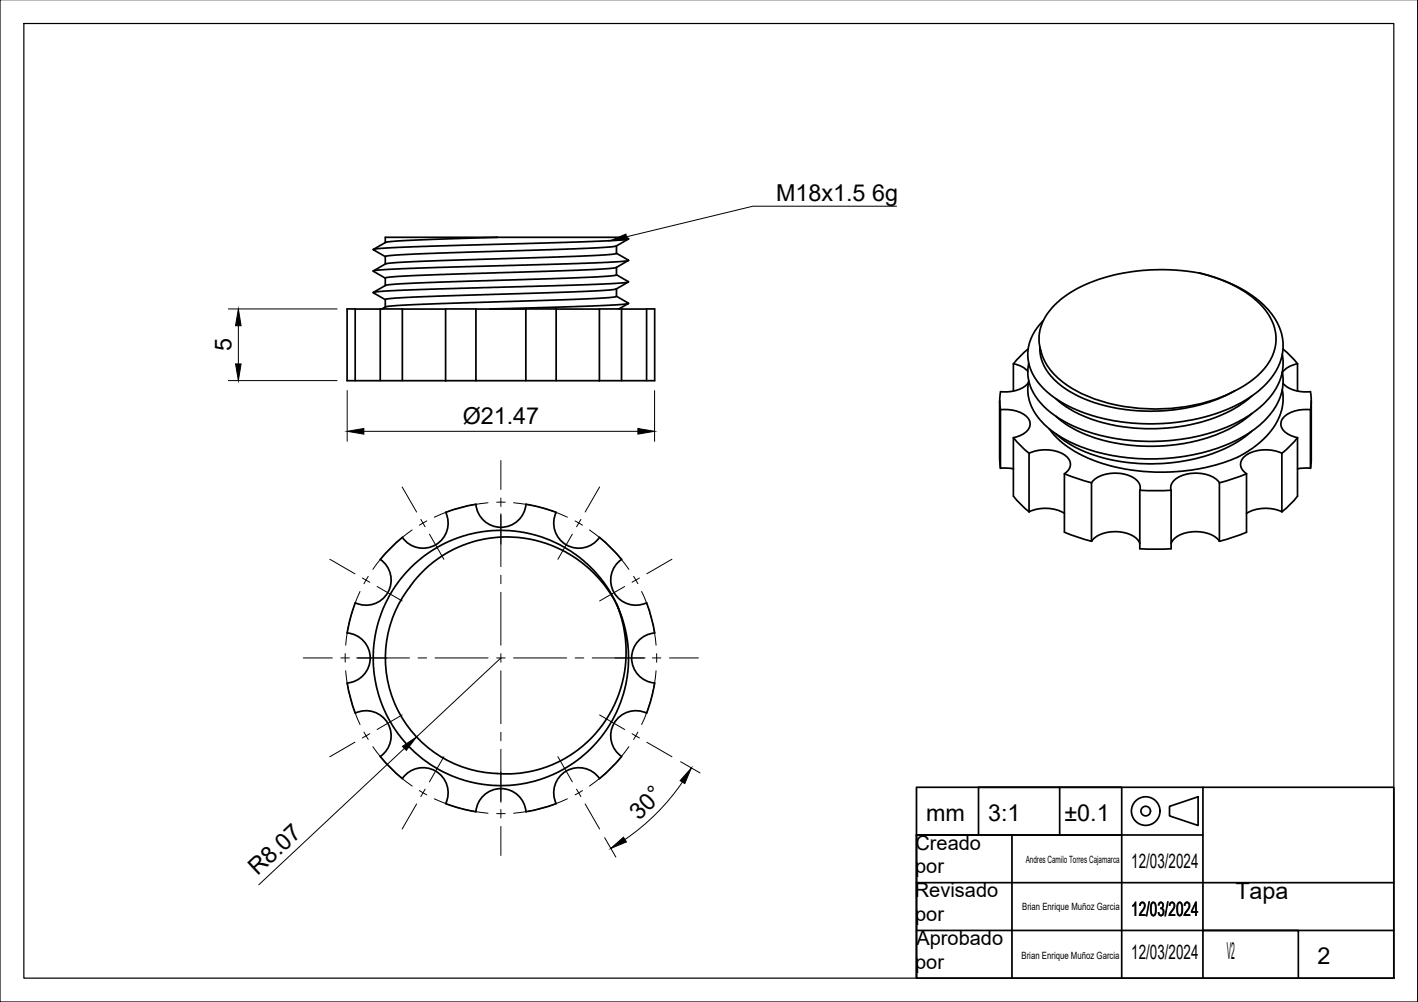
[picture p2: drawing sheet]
<svg xmlns="http://www.w3.org/2000/svg" width="297mm" height="210mm" viewBox="0 0 297 210" stroke-linecap="round" stroke-linejoin="round" font-family="sans-serif">
<!-- layer: Visible -->
<g fill="none" stroke="#000" stroke-width=".36">
<path d="M80.7 53.7v1.6M104.2 49.7h26.9l.6 .4-1.8 .2-4.5 .2-38.6 1.2-6.7 .3-1.9 .3 2.5 1.5M104.2 49.7l-14.7 .5-7.5 .4-1.2 .2-2.6 1.5M104.2 49.7h-23.5v1.1M129.1 53.1l2.6 1.5-2.2 .2-6.9 .4-38.1 1.1-4.7 .2-1.6 .3 2.5 1.5M129.1 57.6l2.6 1.5-2 .2-6.6 .3-38.2 1.2-4.9 .2-1.8 .3 2.5 1.5M129.1 51.5v1.6l-1 .2-7.8 .4-37.1 1.3-2.4 .3-2.6 1.5M129.1 56v1.6l-1.2 .2-7.1 .4-37.9 1.3-2.1 .3-2.6 1.4M131.6 50.1l-2.5 1.5-1.9 .2-40.2 1.4-5 .3-1.3 .2M131.6 54.6l-2.5 1.5-2.2 .2-35.8 1.2-9.4 .5-1 .2v1.6M131.6 59.1l-2.5 1.5-2 .2-35.5 1.2-9.7 .5-1.2 .2v1.6M251.2 57.2l3 .8 3.5 1.3 3.5 1.8 2.4 1.8 2 1.9 1.5 2 1.2 2.6 .5 2.2-.1 2.1-.6 2.2-1 2.1-1.7 2.2-1.9 1.8-2.5 1.8-2.9 1.5-3.8 1.5-4.3 1.1-3.7 .6-4.5 .3-4.3-.1-3.7-.5-3.5-.7-3.5-1.1-3.6-1.6-2.9-1.9-2-1.8-1.7-2.2-1.1-2.6-.2-2.6 .5-2.2 1-2.2 1.8-2.1"/>
<path d="M251.2 57.2l3.6 1 3.6 1.6a15.6 15.6 0 0 1 8.5 8.6 9.6 9.6 0 0 1-3.3 10.1 19.9 19.9 0 0 1-5 3.4M251.2 57.2l-2.8-.4-3.6-.3-5.3 .1-6.2 1-4.7 1.5a18.3 18.3 0 0 0-10 8 8.4 8.4 0 0 0-.6 6.3 12.8 12.8 0 0 0 6.3 7.8 36.9 36.9 0 0 0 24.2 4l3.1-.7 3-.8 4-1.8M74.4 64.7h5.3M74.4 64.7v15h5.3v-15M74.4 64.7h-1.7v15h1.7M79.7 79.7h4.6M79.7 64.7h4.6M84.3 64.7h9v15h-9zM93.3 79.7h6.4M93.3 64.7h6.4M99.7 64.7h10.5M99.7 64.7v15h10.5v-15"/>
<path d="M110.2 79.7h6.3M110.2 64.7h6.3M116.5 64.7h9.1v15h-9.1zM125.6 79.7h4.6M125.6 64.7h4.6M129.1 62.1l2.6 1.5-1.7 .2-5.9 .3-21.5 .6M129.1 62.1l-1.5 .2-6.4 .4-36.7 1.2-3.4 .3-1.1 .5M129.1 60.5v1.6M130.2 64.7h5.2M130.2 64.7v15h5.2v-15M131.6 63.6l-2 1.1M135.4 64.7h1.7v15h-1.7"/>
<path d="M212.3 76.2v5.7M212.3 76.2l1.8 .6 1.2 1M215.4 73.1l-1.9 1.7-1.2 1.4M217.8 72.7l.2 2.1 .7 1.8 1.2 1.9 1.8 1.8 1.8 1.4 2.5 1.3 2.6 1.1 3.4 1 3.7 .7 2.6 .3h4l3.9-.3 4-.7 2.9-.8 2.8-1 2.7-1.4M268.6 74.2l.2 1.7a12.6 12.6 0 0 1-5.5 9.9l-2.5 1.8-2.4 1.3-2.7 1.1-2.8 .9-3.6 .8-3.9 .6-3.8 .2-2.5-.1-3.5-.2-3.7-.7-2.8-.7-3.3-1.1-2.6-1.3-2.8-1.8-2-1.8-1.5-1.8a8.9 8.9 0 0 1-1.4-6.9M268.6 77.9l.2 1.7a12.6 12.6 0 0 1-5.5 9.9l-2.3 1.6-2.9 1.6-2.7 1.1-3.5 1-3.7 .8-3.8 .4-2.1 .1-4.6-.1-4.4-.5-3-.7-3.9-1.2-2.5-1.1-2.4-1.4-2.6-2.1-1.6-1.7-1.1-1.9a8.5 8.5 0 0 1-.7-5.6M268.8 73.1l1.4 1.3 1.6 1.8M271.8 76.2v5.7M271.8 76.2l-.7 .2a4.6 4.6 0 0 0-2.5 1.6M209.4 84v12.2l.2 1.9M209.6 85.8v12.3M209.6 85.8a6.8 6.8 0 0 1 5.7 1.7 2.07 2.07 0 0 1-.6 3.2l-1.5 .7-.9 .3"/>
<path d="M209.6 98.1l2.7 .1M212.3 91.7v12.2l1.3 1.5 2 1.8M212.3 91.7l1.3 1.4 2 1.9M215.5 80.1a6.5 6.5 0 0 1-5.9 1.9l-.2 2 .2 1.8M215.6 95v12.2M215.6 95a8 8 0 0 1 7.7 .6 2.12 2.12 0 0 1-.3 3.6M223 99.2v12.3l5.7 1.9M223 99.2l5.7 1.9M261.1 99.2v12.3l-5.7 1.9M261.1 99.2l-5.7 1.9M262.2 83l-1.6 1.3-2.1 1.3-2.4 1.2-2.5 1-2.1 .7-3.3 .7-2.6 .4-3.5 .2-4.5-.1-2.2-.3-5.3-1.1-2.6-.9-2.3-1.1-1.8-1.1-2.2-1.7M262.2 86.6l-1.8 1.5-1.6 1-4.2 2.1-5.3 1.5-4.5 .6-5.3 .2-4.5-.5-5.3-1.1-4.3-1.8a18.1 18.1 0 0 1-4.2-2.9"/>
<path d="M262.2 90.3l-1.3 1.2-2.1 1.3-4.2 2-4.9 1.5-4.9 .7-5.7 .1-4.1-.4-4.6-1-2.9-1-1.8-.8a19.4 19.4 0 0 1-4.5-3M268.5 95v12.2M268.6 81.6a11.4 11.4 0 0 1-4.2 10.6 25.6 25.6 0 0 1-14 6.1l-3.6 .5-4.8 .1-2.6-.1-3.5-.5-3.5-.8-2.6-.8-3-1.2-2.3-1.4a16.5 16.5 0 0 1-4.7-4.3M268.8 80.3a6.7 6.7 0 0 0 5.7 1.7l.2 2-.2 1.8M271.8 91.7v12.2l-1.7 2-1.6 1.3a8.2 8.2 0 0 0-7.4 .4M271.8 91.7l-1.7 1.9-1.6 1.4a8 8 0 0 0-7.7 .6 2.12 2.12 0 0 0 .3 3.6M274.5 85.8v12.3M274.5 85.8a6.8 6.8 0 0 0-5.7 1.7 2.07 2.07 0 0 0 .6 3.2l1.5 .7 .9 .3M274.5 98.1l-2.7 .1M274.7 84v12.2l-.2 1.9M84.3 112.6a33.1 33.1 0 0 0-4.6 4.6 5.3 5.3 0 0 1 1.5 6.9 5.3 5.3 0 0 1-6.8 2.2 33.8 33.8 0 0 0-1.7 6.3 5.3 5.3 0 0 1 4.9 5.2 5.3 5.3 0 0 1-4.9 5.3 33.8 33.8 0 0 0 1.7 6.3 5.2 5.2 0 0 1 6.8 2.1 5.2 5.2 0 0 1-1.5 7 31.8 31.8 0 0 0 4.6 4.6M93.4 107.3a5.3 5.3 0 0 1-2.2 6.8 5.3 5.3 0 0 1-6.9-1.5"/>
<path d="M116.5 107.3a5.3 5.3 0 0 0 2.1 6.8 5.3 5.3 0 0 0 7-1.5M116.5 107.3a33.8 33.8 0 0 0-6.3-1.7 5.3 5.3 0 0 1-5.3 4.9 5.3 5.3 0 0 1-5.2-4.9 33.8 33.8 0 0 0-6.3 1.7M125.6 112.6a33.1 33.1 0 0 1 4.6 4.6 5.3 5.3 0 0 0-1.6 6.9 5.3 5.3 0 0 0 6.8 2.2 33.8 33.8 0 0 1 1.7 6.3 5.3 5.3 0 0 0-4.8 5.2 5.3 5.3 0 0 0 4.8 5.3 32.2 32.2 0 0 1-1.7 6.3 5.3 5.3 0 0 0-6.8 2.1 5.3 5.3 0 0 0 1.6 7 31.8 31.8 0 0 1-4.6 4.6M215.6 107.2a8.2 8.2 0 0 1 7.4 .4M228.6 101.1v12.3M228.7 101.1a6.4 6.4 0 0 1 6.3-1.9 4.6 4.6 0 0 1 3.8 2.4v1.1M228.7 113.4a6.4 6.4 0 0 1 6.2-1.9 4.7 4.7 0 0 1 3.9 2.4M245.3 102.7h-6.5v12.3h6.5M255.4 101.1v12.3M255.5 101.1a6.4 6.4 0 0 0-6.4-1.9 4.6 4.6 0 0 0-3.8 2.4v13.3M255.5 113.4a6.4 6.4 0 0 0-6.3-1.9 4.7 4.7 0 0 0-3.9 2.4M85.9 122.9a25.5 25.5 0 0 1 43.3 3.6l-1.1-2-1.6-2.5-1.7-2-1.8-1.9-2.3-1.8-2.5-1.6-2.6-1.4-1.8-.7-2.5-.7-2.3-.5-2.6-.3h-3l-2.6 .3-2.6 .5-2.5 .8-2.4 1-2 1.1-2.5 1.7-2 1.6-2 2.2-1.8 2.3-1.3 1.9-1.9 4.2-.9 2.8-.4 2.3-.3 2.6v2.9l.7 4.6 .8 2.8 1.1 2.7 1.5 2.6 1.1 1.7 1.6 2 1.8 1.9 1.8 1.4 3 2 2.7 1.4 1.8 .7 2.5 .7 2.3 .5 2.6 .2h2.9l2.6-.2 2.6-.6 2.5-.7 2.4-1.1 2.1-1.1 2.4-1.6 2-1.7 2.1-2.1 1.8-2.3 1.4-2.2 1.7-3.9 .9-2.8 .5-2.3 .2-2.6v-3l-.3-2.9-.6-2.6-1.5-4.3a25.5 25.5 0 0 1-25 35.5 24.2 24.2 0 0 1-21.2-13.9 24.2 24.2 0 0 1 2.9-25.2"/>
<path d="M84.3 163.1a5.3 5.3 0 0 1 6.9-1.6 5.3 5.3 0 0 1 2.2 6.8M116.5 168.3a31.7 31.7 0 0 1-6.3 1.7 5.3 5.3 0 0 0-5.3-4.8 5.3 5.3 0 0 0-5.2 4.8 31.7 31.7 0 0 1-6.3-1.7M125.6 163.1a5.3 5.3 0 0 0-7-1.6 5.3 5.3 0 0 0-2.1 6.8"/>
</g>
<!-- layer: BORDER -->
<path d="M0 -.1v210h297v-210M5 4.9h287v200h-287z" fill="none" stroke="#000" stroke-width=".25"/>
<!-- layer: TITLEBLOCK -->
<g fill="none" stroke="#000" stroke-width=".36">
<path d="M192 164.9h100v40h-100zM212 174.9h23v30M222 174.9v-10h-17v10h-13h20v30M222 164.9h13v10M245 168.9l6-2v6l-6-2zM252 174.9h-60v10M252 164.9v40M252 194.9h20v10M292 194.9h-100v10M292 184.9h-100v10"/>
<circle cx="240" cy="169.9" r="3"/>
<circle cx="240" cy="169.9" r="1.01"/>
</g>
<!-- layer: Smart Centers -->
<g fill="none" stroke="#000" stroke-width=".21">
<path d="M104.9 96.5v6M69.1 117.2l5.2 3M84.2 102l3.1 5.3M86.3 111a33.2 33.2 0 0 0-8.2 8.3M88.2 108.8l.8 1.6M89.4 109.1l-1.5 .9M90 111.9l3 5.3M102.2 105.3a33.4 33.4 0 0 0-11.2 3M104 105.2h1.8M104.9 104.3v1.8M104.9 107.6v11.1M107.6 105.3a33 33 0 0 1 11.3 3"/>
<path d="M119.9 111.9l-3 5.3M120.5 109.1l1.5 .9M121.7 108.8l-.9 1.6M123.5 111a32.8 32.8 0 0 1 8.2 8.3M125.6 102l-3 5.3M140.8 117.2l-5.3 3M63.5 137.8h6.1M71.4 137.8h1.8M72.3 136.9v1.8M74.7 137.8h11.1M75.4 123.9a32.7 32.7 0 0 0-3 11.3M75.9 121.1l1.5 .9"/>
<path d="M77.1 120.7l-.9 1.6M79 122.9l5.2 3M87.6 137.8h1.8M91.1 137.8h11.1M104 137.8h1.8M104.9 120.5v1.8M104.9 124.1v11.1M104.9 136.9v1.8M107.6 137.8h11.1M120.5 137.8h1.8M124.1 137.8h11M130.9 122.9l-5.3 3"/>
<path d="M132.7 120.7l.9 1.6M133.9 121.1l-1.5 .9M134.4 123.9a32.1 32.1 0 0 1 3 11.3M136.7 137.8h1.7M137.6 136.9l-.1 1.8M140.2 137.8h6.1M72.4 140.5a32.7 32.7 0 0 0 3 11.3M74.3 155.5l-5.2 3M76.2 153.4l.9 1.5M77.4 153.7l-1.5 .9M78.1 156.4a33.2 33.2 0 0 0 8.2 8.3M84.2 149.8l-5.2 3"/>
<path d="M93 158.5l-3 5.3M104.9 140.5v11.1M104.9 153.4v1.8M104.9 157v11.1M116.9 158.5l3 5.3M125.6 149.8l5.3 3M131.7 156.4a32.8 32.8 0 0 1-8.2 8.3M132.4 153.7l1.5 .9M133.6 153.4l-.9 1.5M135.5 155.5l5.3 3M137.4 140.5a32.1 32.1 0 0 1-3 11.3M87.3 168.4l-3.1 5.3"/>
<path d="M87.9 165.6l1.5 .9M89 165.3l-.8 1.6M91 167.3a33.4 33.4 0 0 0 11.2 3.1M104 170.4h1.8M104.9 169.6v1.8M104.9 173.1v6.1M118.9 167.3a33 33 0 0 1-11.3 3.1M120.8 165.3l.9 1.6M122 165.6l-1.5 .9M122.6 168.4l3 5.3"/>
</g>
<!-- layer: FD_Dimensions -->
<path d="M47.8 64.7h22.8M47.8 79.7h22.8M49.9 68.2v8M72.7 81.8v10.6M76.2 90.4h57.4M137.1 81.8v10.6M104.9 137.8l-17.7 16.6M84.7 156.8l-30.5 28.5M142.6 159.6l4 2.3M126.7 175.5l2.3 4M143 163.8a46.1 46.1 0 0 1-12.1 12.1" fill="none" stroke="#000" stroke-width=".21"/>
<path d="M49.9 64.7l.6 3.5h-1.2zM49.3 76.2h1.2l-.6 3.5zM72.7 90.4l3.5-.6v1.1zM133.6 89.8l3.5 .6-3.5 .5zM84.3 156.4l2.9-2-2.1 2.8zM128 177.7l2.6-2.3 .6 1zM144.8 160.9l-1.4 3.2-.9-.6z" fill="#000" stroke="#000" stroke-width=".21"/>
<!-- layer: Hole Notes -->
<path d="M127.8 50.4l3.3-1.4 .3 1.2z" fill="#000" stroke="#000" stroke-width=".21"/>
<path d="M187.8 43.2h-30.1l-26.5 6.4" fill="none" stroke="#000" stroke-width=".21"/>
<g font-size="4.9">
<text x="162.6" y="42.2">M18x1.5</text>
<text x="182.7" y="42.2">6g</text>
<text x="48.5" y="73.6" transform="rotate(-90 48.5 73.6)">5</text>
<text x="96.9" y="88.8">Ø21.47</text>
<text x="133.9" y="172" transform="rotate(-45 133.9 172)">30°</text>
<text x="194" y="171.9">mm</text>
<text x="207" y="171.9">3:1</text>
<text x="223" y="171.9">±0.1</text>
<text x="54" y="183.6" transform="rotate(-43 54 183.6)">R8.07</text>
<text x="258.8" y="188.4">Tapa</text>
<text x="257" y="200.9">V2</text>
<text x="276" y="201.9">2</text>
</g>
<g font-size="4.2">
<text x="191.8" y="178">Creado</text>
<text x="191.7" y="183">por</text>
<text x="237" y="181.9">12/03/2024</text>
<text x="191.6" y="187.9">Revisado</text>
<text x="237" y="191.9">12/03/2024</text>
<text x="191.7" y="192.9">por</text>
<text x="192" y="197.9">Aprobado</text>
<text x="191.7" y="202.9">por</text>
<text x="237" y="200.9">12/03/2024</text>
</g>
<g font-size="2.1">
<text x="214.9" y="180.9">Andres Camilo Torres Cajamarca</text>
<text x="214.1" y="190.7">Brian Enrique Muñoz Garcia</text>
<text x="214" y="200.9">Brian Enrique Muñoz Garcia</text>
</g>
</svg>
